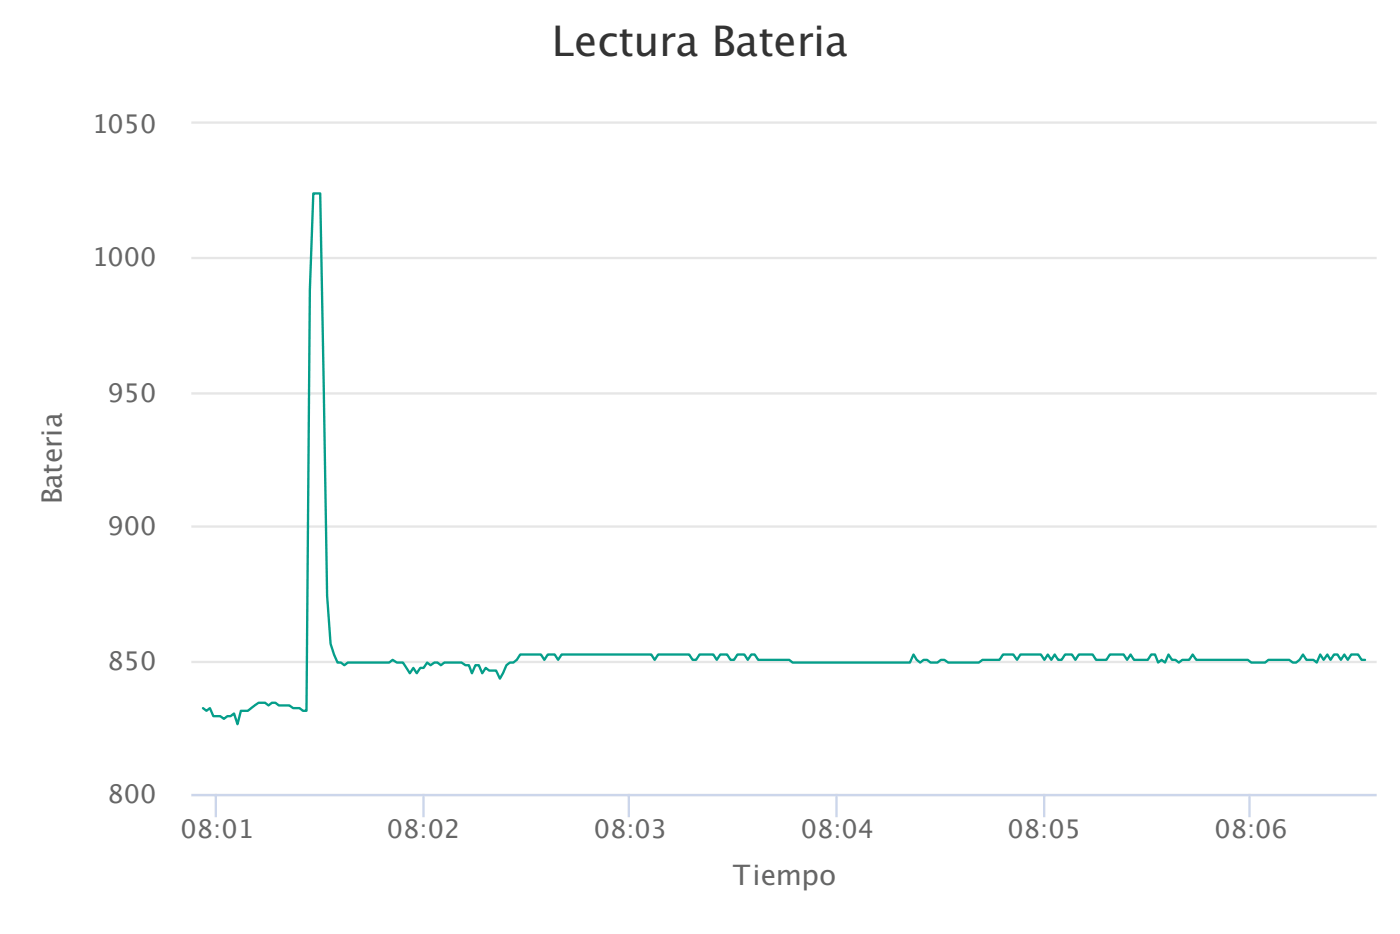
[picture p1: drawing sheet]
<svg xmlns="http://www.w3.org/2000/svg" width="423mm" height="282mm" viewBox="0 0 423 282" stroke-linecap="round" stroke-linejoin="round" font-family="sans-serif">
<path d="M57.9 37h358.4M57.9 78h358.4M57.9 118.9h358.4M57.9 159.1h358.4M57.9 200h358.4M57.9 240.2h358.4" fill="none" stroke="#e6e6e6" stroke-width=".71" stroke-linecap="butt"/>
<path d="M65.3 239.9v7M128.1 239.9v7M190.1 239.9v7M252.9 239.9v7M315.7 239.9v7M377.8 239.9v7M57.9 240.2h358.4" fill="none" stroke="#ccd6eb" stroke-width=".71" stroke-linecap="butt"/>
<path d="M412.8 199.4h-1.1l-1-1.6h-2.1l-1.1 1.6-1-1.6-1 1.6-1.1-1.6h-1l-1.1 1.6-.9-1.6-1.2 1.6-1-1.6-1 2.4-1.1-.8h-2.1l-1-1.6-1 1.6-1.1 .8h-1l-1.1-.8h-6.2l-1.1 .8h-4.1l-1.1-.8h-15.6l-1.1-1.6-1 1.6h-2.1l-1 .8-1.1-.8h-1l-1.1-1.6-1 2.4-1.1-.8-1 .8-.9-2.4h-1.2l-1 1.6h-4.2l-1-1.6-1.1 1.6-1-1.6h-4.2l-1 1.6h-3.2l-1-1.6h-4.2l-1 1.6-1.1-1.6h-2.1l-1 1.6h-1l-1.1-1.6-1 1.6-1.1-1.6-1 1.6-1-1.6h-6.3l-1 1.6-1.1-1.6h-3.1l-1.1 1.6h-5.1l-1.1 .8h-9.3l-1.1-.8h-1.1l-1 .8h-2.1l-1.1-.8h-1l-1.1 .8-1-.8-1-1.6-1.1 2.4h-35.4l-1.1-.8h-9.3l-1.1-1.6h-1l-1.1 1.6-1-1.6h-2.1l-1 1.6h-1.1l-1-1.6h-2.1l-1.1 1.6-1-1.6h-4.2l-1 1.6h-1.1l-1-1.6h-9.4l-1 1.6-1.1-1.6h-27.1l-1 1.6-1.1-1.6h-2.1l-1 1.6-1-1.6h-6.3l-1 1.6-1.1 .8h-1l-1.1 .8-1.9 4.1-1.2-2.5h-2.1l-1-.8-1.1 1.6-1-2.4h-1l-1.1 2.4-.9-2.4h-1.1l-1.1-.8h-5.2l-1.1 .8-1-.8h-1l-1.1 .8-1.1-.8-1 1.6h-1l-1.1 1.6-1-1.6-1.1 1.6-2-3.2h-1.9l-1.3-.8-1 .8h-12.5l-1.1 .8-1-.8h-1l-1.1-2.4-1-3.3-1.1-14.5-2.1-121.5h-2.1l-1 29.1-1 127.2h-1.1l-1-.8h-1.9l-1.2-.8h-3.2l-1-.9h-1.1l-1 .9-1.1-.9h-1.9l-3.3 2.5h-2.1l-1 4-1-3.2-1.1 .8h-1l-1 .8-1.1-.8h-2.1l-1-2.4-1.1 .8-1-.8" fill="none" stroke="#059e8a" stroke-width=".71"/>
<text font-size="12.7" fill="#333" x="166.9" y="16.9">Lectura Bateria</text>
<g font-size="8.5" fill="#666">
<text x="18.7" y="152.4" transform="rotate(-90 18.7 152.4)">Bateria</text>
<text x="221.5" y="267.4">Tiempo</text>
</g>
<g font-size="7.8" fill="#666">
<text x="27.9" y="40.2">1050</text>
<text x="27.9" y="80.4">1000</text>
<text x="32.5" y="121.4">950</text>
<text x="32.5" y="161.6">900</text>
<text x="32.5" y="202.5">850</text>
<text x="32.5" y="242.7">800</text>
<text x="54.6" y="253.3">08:01</text>
<text x="117" y="253.3">08:02</text>
<text x="179.6" y="253.3">08:03</text>
<text x="242.1" y="253.3">08:04</text>
<text x="304.7" y="253.3">08:05</text>
<text x="367.2" y="253.3">08:06</text>
</g>
</svg>
